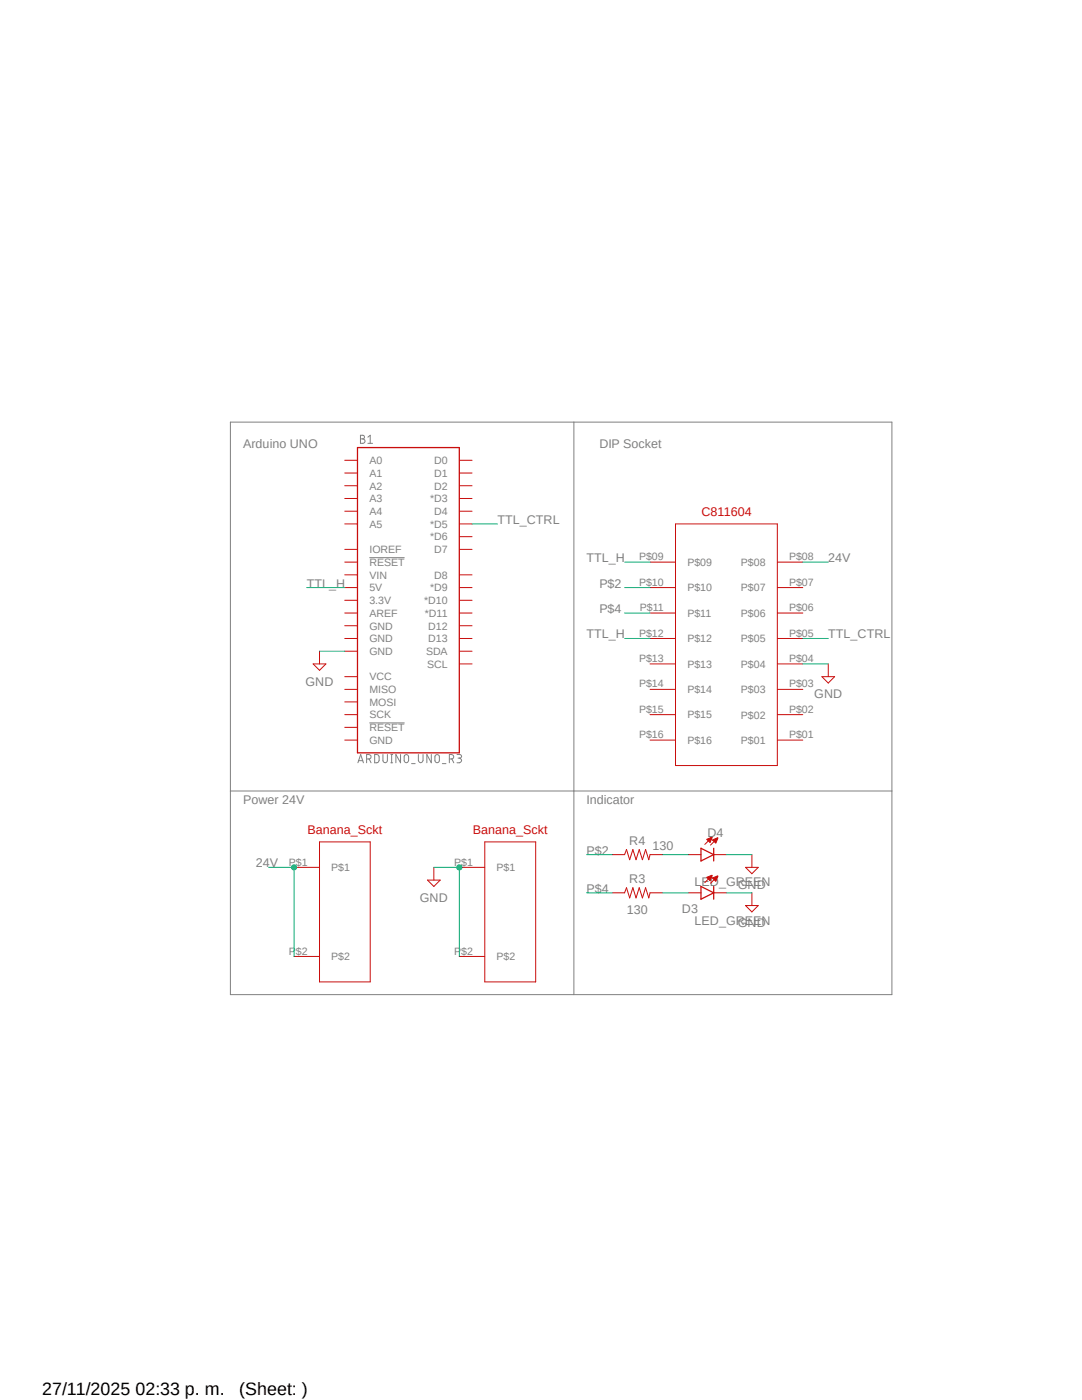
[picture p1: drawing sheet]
<svg xmlns="http://www.w3.org/2000/svg" width="216mm" height="279mm" viewBox="0 0 216 279" stroke-linecap="round" stroke-linejoin="round" font-family="sans-serif">
<path d="M45.8 84.2l132.7 114.4M178.5 84.2l-132.7 114.4" fill="none" stroke="#fff" stroke-width=".2"/>
<g fill="none" stroke="#808080" stroke-width=".2">
<path d="M46 84.2h132v114.3h-132zM71.9 86.9h.7a.37 .37 0 0 1 .1 .4 .37 .37 0 0 1-.3 .3 .45 .45 0 0 1 .4 .3 .45 .45 0 0 1-.2 .5l-.7 .1zM71.9 87.6h.5M73.4 88.5h.9M73.4 87.2l.5-.3v1.6M114.5 84.2v114.3M73.7 111.3h7M46 157.9h132M71.4 152.2l.6-1.6 .5 1.6M71.5 151.8h.9M73.2 151.5h.4a.45 .45 0 0 0 .4-.2 .45 .45 0 0 0 0-.5l-.4-.2h-.4v1.6M73.7 151.5l.3 .7"/>
<path d="M73.7 144.3h7M74.8 150.6h.4l.4 .2v1l-.2 .3-.6 .1zM76.4 150.6v1.2a.45 .45 0 0 0 .4 .4 .45 .45 0 0 0 .5-.2v-1.4M78 150.6h.4M78 152.2h.4M78.1 150.6v1.6M79.9 150.6v1.6l-.9-1.6v1.6M80.7 150.8l.4-.2 .3 .2 .1 1a.45 .45 0 0 1-.3 .4 .45 .45 0 0 1-.5-.2zM82.1 152.4h.7M83.5 150.6v1.2a.47 .47 0 0 0 .4 .4 .47 .47 0 0 0 .5-.4v-1.2M86.1 150.6v1.6l-.9-1.6v1.6M86.8 150.8a.46 .46 0 0 1 .5-.2 .46 .46 0 0 1 .4 .4v.8a.45 .45 0 0 1-.4 .4 .45 .45 0 0 1-.5-.2z"/>
<path d="M88.3 152.4h.7M89.7 151.5h.4a.44 .44 0 0 0 .4-.3 .44 .44 0 0 0-.2-.5l-.6-.1v1.6M90.2 151.5l.4 .7M91.2 150.6h.7l.2 .4-.2 .3h-.5M91.7 151.3a.47 .47 0 0 1 .4 .5 .47 .47 0 0 1-.4 .4h-.5"/>
</g>
<path d="M71.3 89.3h20.4v60.9h-20.4zM139.9 176.9l2.5 1.3-2.5 1.3zM142.4 176.9v2.6" fill="none" stroke="#c90d0c" stroke-width=".25"/>
<g fill="none" stroke="#c90d0c" stroke-width=".2">
<path d="M68.8 91.9h2.5M68.8 94.4h2.5M68.8 96.9h2.5M68.8 99.5h2.5M91.7 91.9h2.5M91.7 94.4h2.5M91.7 96.9h2.5M91.7 99.5h2.5M68.8 102h2.5M68.8 104.6h2.5M68.8 109.6h2.5M68.8 114.7h2.5"/>
<path d="M68.8 117.3h2.5M68.8 119.8h2.5M68.8 112.2h2.5M91.7 102h2.5M91.7 104.6h2.5M91.7 107.1h2.5M91.7 109.6h2.5M91.7 114.7h2.5M91.7 117.3h2.5M91.7 119.8h2.5M129.7 117.3h5.1M129.7 112.2h5.1"/>
<path d="M134.8 104.6h20.3v48.2h-20.3zM155.1 117.3h5.1M155.1 112.2h5.1M62.5 132.5h2.5l-1.2 1.3zM63.8 130v2.5M68.8 122.3h2.5M68.8 124.9h2.5M68.8 127.4h2.5M68.8 130h2.5M68.8 135h2.5M68.8 137.6h2.5M91.7 122.3h2.5"/>
<path d="M91.7 124.9h2.5M91.7 127.4h2.5M91.7 130h2.5M91.7 132.5h2.5M129.7 122.3h5.1M129.7 127.4h5.1M129.7 132.5h5.1M129.7 137.6h5.1M155.1 122.3h5.1M155.1 127.4h5.1M155.1 132.5h5.1M155.1 137.6h5.1"/>
<path d="M68.8 140.1h2.5M68.8 142.6h2.5M68.8 145.2h2.5M68.8 147.7h2.5M129.7 142.6h5.1M129.7 147.7h5.1M155.1 142.6h5.1M155.1 147.7h5.1M58.7 173.1h5.1M63.8 168h10.1v28h-10.1zM85.3 175.6h2.5l-1.2 1.3zM86.6 173.1v2.5"/>
<path d="M91.7 173.1h5M96.7 168h10.2v28h-10.2zM122.1 178.2h2.5l.4-1 .6 2 .7-2 .6 2 .7-2 .6 2 .6-2 .7 2 .2-1h2.5M122.1 170.6h2.5l.4-1.1 .6 2.1 .7-2.1 .6 2.1 .7-2.1 .6 2.1 .6-2.1 .7 2.1 .2-1h2.5M137.3 178.2h2.6M142 174.8l-1.4 1.3M142.4 178.2h2.5M143.2 174.9l-1.4 1.4M58.7 190.9h5.1M91.7 190.9h5"/>
</g>
<path d="M141 175.1l1.1-.3-.4 1z" fill-rule="evenodd" fill="#c90d0c"/>
<path d="M141 175.1l1.1-.3-.4 1z" fill="none" stroke="#c90d0c" stroke-width=".2"/>
<path d="M142.2 175.2l1.1-.3-.5 1z" fill-rule="evenodd" fill="#c90d0c"/>
<path d="M137.3 170.6h2.6M142 167.1l-1.4 1.4M142.2 175.2l1.1-.3-.5 1zM142.4 170.6h2.5M143.2 167.3l-1.4 1.4" fill="none" stroke="#c90d0c" stroke-width=".2"/>
<path d="M139.9 169.3l2.5 1.3-2.5 1.2zM142.4 169.3v2.5" fill="none" stroke="#c90d0c" stroke-width=".25"/>
<path d="M141 167.5l1.1-.4-.4 1z" fill-rule="evenodd" fill="#c90d0c"/>
<path d="M141 167.5l1.1-.4-.4 1z" fill="none" stroke="#c90d0c" stroke-width=".2"/>
<path d="M142.2 167.6l1.1-.3-.5 1z" fill-rule="evenodd" fill="#c90d0c"/>
<path d="M164 135h2.5l-1.2 1.3zM165.3 132.5v2.5M142.2 167.6l1.1-.3-.5 1zM148.8 173.1h2.5l-1.3 1.3zM150 170.6v2.5M150 178.2v2.5M148.8 180.7h2.5l-1.3 1.3z" fill="none" stroke="#c90d0c" stroke-width=".2"/>
<path d="M61.2 117.3h7.6M124.6 112.2h5.1M124.6 127.4h5.1M86.6 173.1h5.1v17.8" fill="none" stroke="#0dab76" stroke-width=".2"/>
<circle cx="91.6" cy="173.1" r=".51" fill="#0dab76"/>
<g fill="none" stroke="#0dab76" stroke-width=".2">
<path d="M63.8 130h5M160.2 132.5h5.1M53.6 173.1h5.1v17.8M144.9 178.2h5.1M144.9 170.6h5.1"/>
<circle cx="91.6" cy="173.1" r=".51"/>
</g>
<circle cx="58.7" cy="173.1" r=".51" fill="#0dab76"/>
<g fill="none" stroke="#0dab76" stroke-width=".2">
<path d="M94.2 104.6h5.1M124.6 117.3h5.1M160.2 112.2h5.1M124.6 122.3h5.1M160.2 127.4h5.1M117.1 170.6h5M117.1 178.2h5M132.2 170.6h5.1M132.2 178.2h5.1"/>
<circle cx="58.7" cy="173.1" r=".51"/>
</g>
<g font-size="3.6">
<text x="8.4" y="278.4">27/11/2025 02:33 p. m.</text>
<text x="47.8" y="278.4">(Sheet: )</text>
</g>
<g font-size="2.5" fill="#808080">
<text x="48.5" y="89.3">Arduino UNO</text>
<text x="119.6" y="89.3">DIP Socket</text>
<text x="99.3" y="104.6">TTL_CTRL</text>
<text x="117.1" y="112.2">TTL_H</text>
<text x="165.3" y="112.2">24V</text>
<text x="61.2" y="117.3">TTL_H</text>
<text x="119.6" y="117.3">P$2</text>
<text x="119.6" y="122.3">P$4</text>
<text x="117.1" y="127.4">TTL_H</text>
<text x="165.3" y="127.4">TTL_CTRL</text>
<text x="61" y="136.8">GND</text>
<text x="162.5" y="139.4">GND</text>
<text x="48.5" y="160.4">Power 24V</text>
<text x="117.1" y="160.4">Indicator</text>
<text x="141.1" y="167">D4</text>
<text x="51.1" y="173.1">24V</text>
<text x="117.1" y="170.6">P$2</text>
<text x="125.6" y="168.7">R4</text>
<text x="130.2" y="169.7">130</text>
<text x="83.8" y="180">GND</text>
<text x="117.1" y="178.2">P$4</text>
<text x="125.6" y="176.3">R3</text>
<text x="138.6" y="176.9">LED_GREEN</text>
<text x="147.2" y="177.4">GND</text>
<text x="125.1" y="182.4">130</text>
<text x="136.1" y="182.2">D3</text>
<text x="138.6" y="184.5">LED_GREEN</text>
<text x="147.2" y="185">GND</text>
</g>
<g font-size="2.5" fill="#c90d0c">
<text x="140" y="102.9">C811604</text>
<text x="61.4" y="166.4">Banana_Sckt</text>
<text x="94.4" y="166.4">Banana_Sckt</text>
</g>
<g font-size="2.1" fill="#808080">
<text x="73.7" y="92.6">A0</text>
<text x="73.7" y="95.2">A1</text>
<text x="86.6" y="92.6">D0</text>
<text x="86.6" y="95.2">D1</text>
<text x="73.7" y="97.7">A2</text>
<text x="73.7" y="100.2">A3</text>
<text x="85.8" y="100.2">*D3</text>
<text x="86.6" y="97.7">D2</text>
<text x="73.7" y="102.8">A4</text>
<text x="73.7" y="105.3">A5</text>
<text x="85.8" y="105.3">*D5</text>
<text x="85.8" y="107.9">*D6</text>
<text x="86.6" y="102.8">D4</text>
<text x="73.7" y="112.9">RESET</text>
<text x="73.7" y="110.4">IOREF</text>
<text x="86.6" y="110.4">D7</text>
<text x="127.5" y="111.8">P$09</text>
<text x="137.2" y="112.9">P$09</text>
<text x="147.8" y="112.9">P$08</text>
<text x="157.4" y="111.8">P$08</text>
<text x="73.7" y="115.5">VIN</text>
<text x="73.7" y="118">5V</text>
<text x="85.8" y="118">*D9</text>
<text x="86.6" y="115.5">D8</text>
<text x="127.5" y="116.9">P$10</text>
<text x="137.2" y="118">P$10</text>
<text x="147.8" y="118">P$07</text>
<text x="157.4" y="116.9">P$07</text>
<text x="73.7" y="123.1">AREF</text>
<text x="73.7" y="125.6">GND</text>
<text x="73.7" y="120.6">3.3V</text>
<text x="84.6" y="120.6">*D10</text>
<text x="84.8" y="123.1">*D11</text>
<text x="85.4" y="125.6">D12</text>
<text x="127.7" y="122">P$11</text>
<text x="137.2" y="123.1">P$11</text>
<text x="147.8" y="123.1">P$06</text>
<text x="157.4" y="122">P$06</text>
<text x="73.7" y="128.2">GND</text>
<text x="73.7" y="130.7">GND</text>
<text x="85" y="130.7">SDA</text>
<text x="85.4" y="128.2">D13</text>
<text x="127.5" y="127">P$12</text>
<text x="137.2" y="128.2">P$12</text>
<text x="147.8" y="128.2">P$05</text>
<text x="157.4" y="127">P$05</text>
<text x="73.7" y="135.8">VCC</text>
<text x="85.2" y="133.3">SCL</text>
<text x="127.5" y="132.1">P$13</text>
<text x="127.5" y="137.2">P$14</text>
<text x="137.2" y="133.3">P$13</text>
<text x="147.8" y="133.3">P$04</text>
<text x="157.4" y="132.1">P$04</text>
<text x="157.4" y="137.2">P$03</text>
<text x="73.7" y="138.3">MISO</text>
<text x="73.7" y="140.9">MOSI</text>
<text x="73.7" y="143.4">SCK</text>
<text x="127.5" y="142.3">P$15</text>
<text x="137.2" y="138.3">P$14</text>
<text x="137.2" y="143.4">P$15</text>
<text x="147.8" y="138.3">P$03</text>
<text x="147.8" y="143.4">P$02</text>
<text x="157.4" y="142.3">P$02</text>
<text x="73.7" y="145.9">RESET</text>
<text x="73.7" y="148.5">GND</text>
<text x="127.5" y="147.4">P$16</text>
<text x="137.2" y="148.5">P$16</text>
<text x="147.8" y="148.5">P$01</text>
<text x="157.4" y="147.4">P$01</text>
<text x="57.6" y="172.8">P$1</text>
<text x="66.1" y="173.9">P$1</text>
<text x="90.6" y="172.8">P$1</text>
<text x="99.1" y="173.9">P$1</text>
<text x="57.6" y="190.5">P$2</text>
<text x="66.1" y="191.6">P$2</text>
<text x="90.6" y="190.5">P$2</text>
<text x="99.1" y="191.6">P$2</text>
</g>
</svg>
